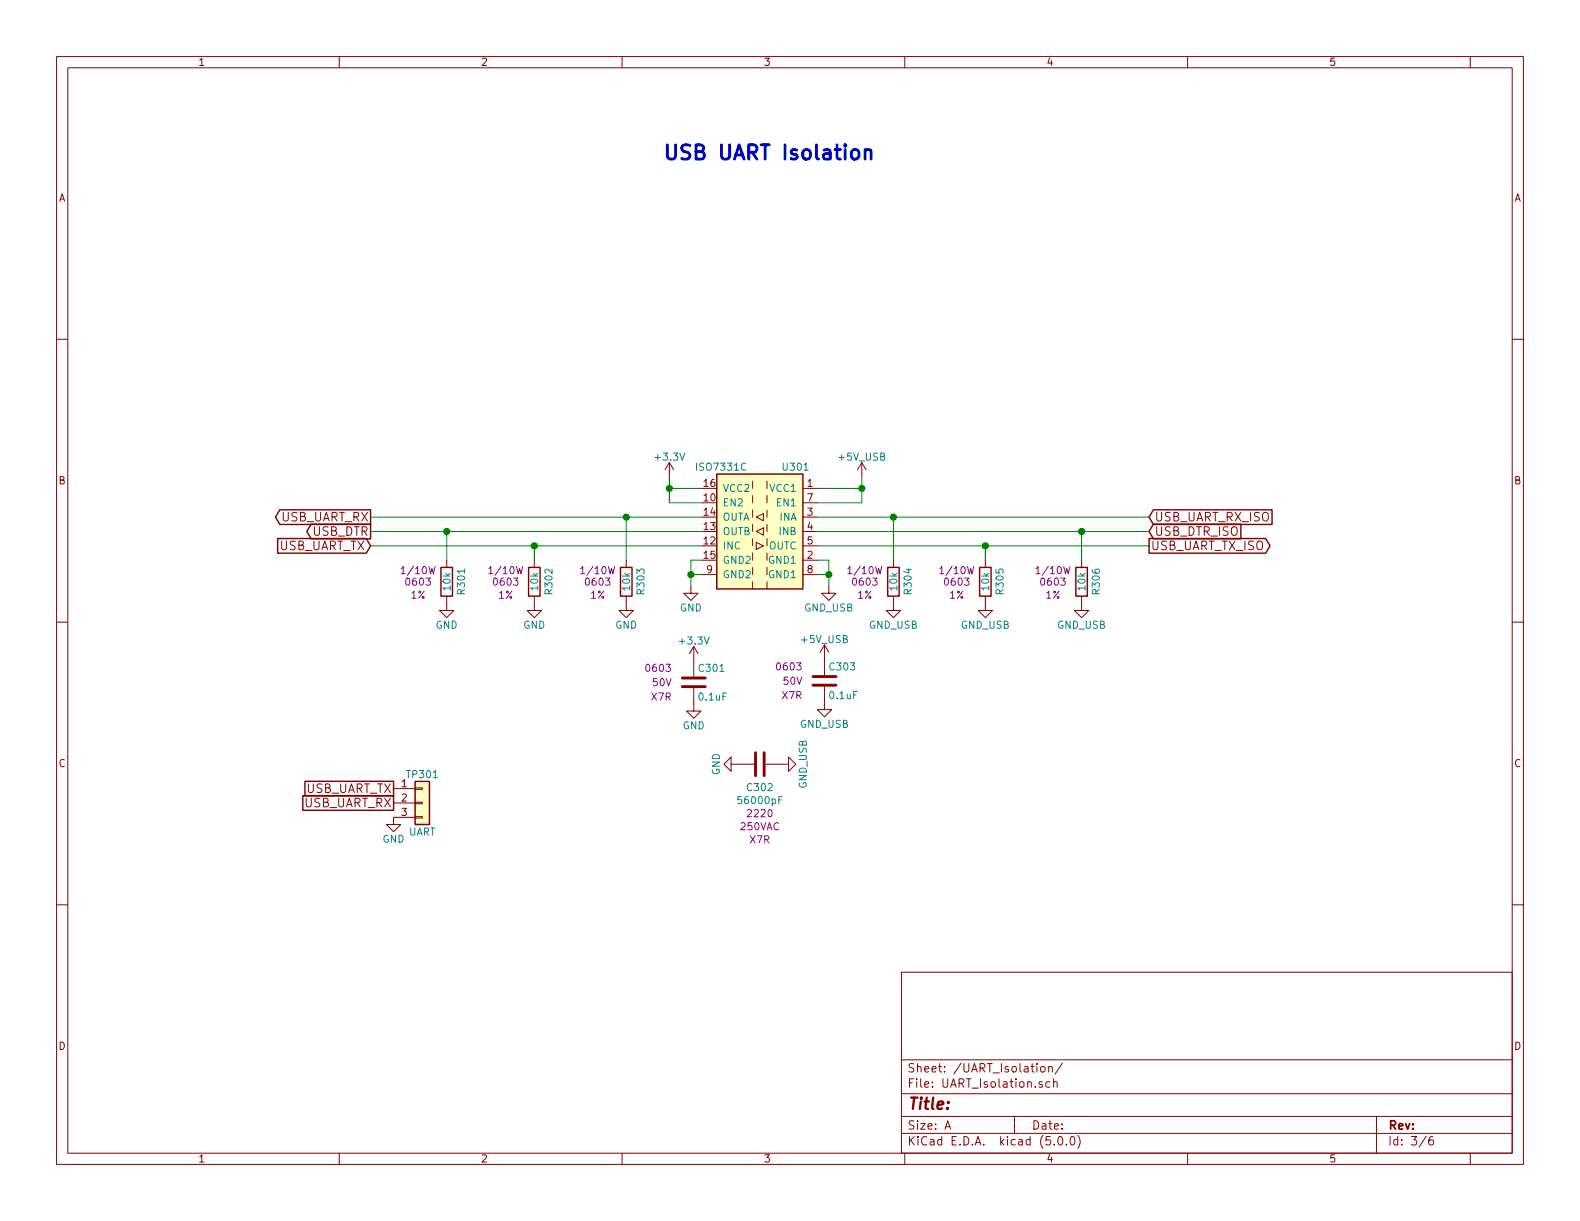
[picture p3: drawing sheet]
EESchema Schematic File Version 4
LIBS:mTouch_Test-cache
EELAYER 26 0
EELAYER END
$Descr A 11000 8500
encoding utf-8
Sheet 3 6
Title ""
Date ""
Rev ""
Comp ""
Comment1 ""
Comment2 ""
Comment3 ""
Comment4 ""
$EndDescr
Text GLabel 8000 3800 2    60   Output ~ 0
USB_UART_TX_ISO
Text GLabel 8000 3600 2    60   Input ~ 0
USB_UART_RX_ISO
Text GLabel 8000 3700 2    60   Input ~ 0
USB_DTR_ISO
Wire Wire Line
	5770 3900 5770 4000
Wire Wire Line
	5770 4000 5690 4000
Wire Wire Line
	5770 3900 5690 3900
Connection ~ 5770 4000
$Comp
L power:GND #PWR0306
U 1 1
P 4810 4080
F 0 "#PWR0306" H 4810 3830 50  0001 C CNN
F 1 "GND" H 4810 3930 50  0000 C CNN
F 2 "" H 4810 4080 50  0001 C CNN
F 3 "" H 4810 4080 50  0001 C CNN
	1    4810 4080
	1    0    0    -1  
$EndComp
Wire Wire Line
	4810 3900 4810 4000
Wire Wire Line
	4810 4000 4890 4000
Wire Wire Line
	4810 3900 4890 3900
Connection ~ 4810 4000
Wire Wire Line
	5690 3600 6220 3600
Wire Wire Line
	5690 3800 6860 3800
Wire Wire Line
	6860 3900 6860 3800
Connection ~ 6860 3800
Wire Wire Line
	6220 3900 6220 3600
Connection ~ 6220 3600
$Comp
L power:GND #PWR0308
U 1 1
P 4830 4900
F 0 "#PWR0308" H 4830 4650 50  0001 C CNN
F 1 "GND" H 4830 4750 50  0000 C CNN
F 2 "" H 4830 4900 50  0001 C CNN
F 3 "" H 4830 4900 50  0001 C CNN
	1    4830 4900
	1    0    0    -1  
$EndComp
Wire Wire Line
	6000 3320 6000 3400
Wire Wire Line
	6000 3400 5690 3400
Wire Wire Line
	6000 3500 5690 3500
Connection ~ 6000 3400
Wire Wire Line
	4660 3320 4660 3400
Wire Wire Line
	4660 3400 4890 3400
Wire Wire Line
	4660 3500 4890 3500
Connection ~ 4660 3400
Text GLabel 2580 3800 0    60   Input ~ 0
USB_UART_TX
Text GLabel 2580 3600 0    60   Output ~ 0
USB_UART_RX
Text GLabel 2580 3700 0    60   Output ~ 0
USB_DTR
Wire Wire Line
	3720 3900 3720 3800
Connection ~ 3720 3800
Wire Wire Line
	4360 3900 4360 3600
Connection ~ 4360 3600
$Comp
L power:GND #PWR0304
U 1 1
P 4360 4200
F 0 "#PWR0304" H 4360 3950 50  0001 C CNN
F 1 "GND" H 4360 4050 50  0000 C CNN
F 2 "" H 4360 4200 50  0001 C CNN
F 3 "" H 4360 4200 50  0001 C CNN
	1    4360 4200
	1    0    0    -1  
$EndComp
$Comp
L power:GND #PWR0303
U 1 1
P 3720 4200
F 0 "#PWR0303" H 3720 3950 50  0001 C CNN
F 1 "GND" H 3720 4050 50  0000 C CNN
F 2 "" H 3720 4200 50  0001 C CNN
F 3 "" H 3720 4200 50  0001 C CNN
	1    3720 4200
	1    0    0    -1  
$EndComp
Wire Wire Line
	5770 4000 5770 4080
Wire Wire Line
	4810 4000 4810 4080
Wire Wire Line
	6000 3400 6000 3500
Wire Wire Line
	4660 3400 4660 3500
Wire Wire Line
	3720 3800 4890 3800
Wire Wire Line
	4360 3600 4890 3600
$Comp
L Isolator:ISO7331C U301
U 1 1
P 5290 3700
F 0 "U301" H 5040 4150 50  0000 C CNN
F 1 "ISO7331C" H 5560 4150 50  0000 C CNN
F 2 "Housings_SOIC:SOIC-16W_7.5x10.3mm_Pitch1.27mm" H 5290 3200 50  0001 C CIN
F 3 "http://www.ti.com/lit/ds/symlink/iso7331c.pdf" H 5290 4100 50  0001 C CNN
F 4 "296-47261-1-ND" H 5290 3700 50  0001 C CNN "Digi-Key PN"
	1    5290 3700
	-1   0    0    -1  
$EndComp
Wire Wire Line
	6220 3600 8000 3600
Wire Wire Line
	6860 3800 8000 3800
Wire Wire Line
	5690 3700 7530 3700
Wire Wire Line
	2580 3600 4360 3600
$Comp
L power:GND #PWR0302
U 1 1
P 3110 4200
F 0 "#PWR0302" H 3110 3950 50  0001 C CNN
F 1 "GND" H 3110 4050 50  0000 C CNN
F 2 "" H 3110 4200 50  0001 C CNN
F 3 "" H 3110 4200 50  0001 C CNN
	1    3110 4200
	1    0    0    -1  
$EndComp
Wire Wire Line
	3110 3900 3110 3700
Wire Wire Line
	2580 3800 3720 3800
Wire Wire Line
	2580 3700 3110 3700
Connection ~ 3110 3700
Wire Wire Line
	3110 3700 4890 3700
Wire Wire Line
	7530 3900 7530 3700
Connection ~ 7530 3700
Wire Wire Line
	7530 3700 8000 3700
$Comp
L power:GND #PWR0309
U 1 1
P 5140 5320
F 0 "#PWR0309" H 5140 5070 50  0001 C CNN
F 1 "GND" H 5140 5170 50  0000 C CNN
F 2 "" H 5140 5320 50  0001 C CNN
F 3 "" H 5140 5320 50  0001 C CNN
	1    5140 5320
	0    1    1    0   
$EndComp
Text Notes 4610 1130 0    100  ~ 20
USB UART Isolation
$Comp
L Custom_Library:R_Custom R?
U 1 1
P 3110 4050
AR Path="/5B6F6CF0/5B6FE6B1" Ref="R?"  Part="1" 
AR Path="/5B6F6CDE/5B6FE6B1" Ref="R301"  Part="1" 
F 0 "R301" V 3210 4050 50  0000 C CNN
F 1 "10k" V 3110 4050 50  0000 C CNN
F 2 "Resistors_SMD:R_0603" H 3110 4050 50  0001 C CNN
F 3 "" H 3110 4050 50  0001 C CNN
F 4 "0603" H 2911 4050 50  0000 C CNN "display_footprint"
F 5 "1%" H 2911 3959 50  0000 C CNN "Tolerance"
F 6 "1/10W" H 2910 4130 50  0000 C CNN "Wattage"
F 7 "RHM10KADCT-ND" H 3410 4450 60  0001 C CNN "Digi-Key PN"
	1    3110 4050
	1    0    0    -1  
$EndComp
$Comp
L Custom_Library:R_Custom R?
U 1 1
P 3720 4050
AR Path="/5B6F6CF0/5B6FEBFC" Ref="R?"  Part="1" 
AR Path="/5B6F6CDE/5B6FEBFC" Ref="R302"  Part="1" 
F 0 "R302" V 3820 4050 50  0000 C CNN
F 1 "10k" V 3720 4050 50  0000 C CNN
F 2 "Resistors_SMD:R_0603" H 3720 4050 50  0001 C CNN
F 3 "" H 3720 4050 50  0001 C CNN
F 4 "0603" H 3521 4050 50  0000 C CNN "display_footprint"
F 5 "1%" H 3521 3959 50  0000 C CNN "Tolerance"
F 6 "1/10W" H 3520 4130 50  0000 C CNN "Wattage"
F 7 "RHM10KADCT-ND" H 4020 4450 60  0001 C CNN "Digi-Key PN"
	1    3720 4050
	1    0    0    -1  
$EndComp
$Comp
L Custom_Library:R_Custom R?
U 1 1
P 4360 4050
AR Path="/5B6F6CF0/5B6FEC2C" Ref="R?"  Part="1" 
AR Path="/5B6F6CDE/5B6FEC2C" Ref="R303"  Part="1" 
F 0 "R303" V 4460 4050 50  0000 C CNN
F 1 "10k" V 4360 4050 50  0000 C CNN
F 2 "Resistors_SMD:R_0603" H 4360 4050 50  0001 C CNN
F 3 "" H 4360 4050 50  0001 C CNN
F 4 "0603" H 4161 4050 50  0000 C CNN "display_footprint"
F 5 "1%" H 4161 3959 50  0000 C CNN "Tolerance"
F 6 "1/10W" H 4160 4130 50  0000 C CNN "Wattage"
F 7 "RHM10KADCT-ND" H 4660 4450 60  0001 C CNN "Digi-Key PN"
	1    4360 4050
	1    0    0    -1  
$EndComp
$Comp
L Custom_Library:R_Custom R?
U 1 1
P 6220 4050
AR Path="/5B6F6CF0/5B6FEC5C" Ref="R?"  Part="1" 
AR Path="/5B6F6CDE/5B6FEC5C" Ref="R304"  Part="1" 
F 0 "R304" V 6320 4050 50  0000 C CNN
F 1 "10k" V 6220 4050 50  0000 C CNN
F 2 "Resistors_SMD:R_0603" H 6220 4050 50  0001 C CNN
F 3 "" H 6220 4050 50  0001 C CNN
F 4 "0603" H 6021 4050 50  0000 C CNN "display_footprint"
F 5 "1%" H 6021 3959 50  0000 C CNN "Tolerance"
F 6 "1/10W" H 6020 4130 50  0000 C CNN "Wattage"
F 7 "RHM10KADCT-ND" H 6520 4450 60  0001 C CNN "Digi-Key PN"
	1    6220 4050
	1    0    0    -1  
$EndComp
$Comp
L Custom_Library:R_Custom R?
U 1 1
P 6860 4050
AR Path="/5B6F6CF0/5B6FECDE" Ref="R?"  Part="1" 
AR Path="/5B6F6CDE/5B6FECDE" Ref="R305"  Part="1" 
F 0 "R305" V 6960 4050 50  0000 C CNN
F 1 "10k" V 6860 4050 50  0000 C CNN
F 2 "Resistors_SMD:R_0603" H 6860 4050 50  0001 C CNN
F 3 "" H 6860 4050 50  0001 C CNN
F 4 "0603" H 6661 4050 50  0000 C CNN "display_footprint"
F 5 "1%" H 6661 3959 50  0000 C CNN "Tolerance"
F 6 "1/10W" H 6660 4130 50  0000 C CNN "Wattage"
F 7 "RHM10KADCT-ND" H 7160 4450 60  0001 C CNN "Digi-Key PN"
	1    6860 4050
	1    0    0    -1  
$EndComp
$Comp
L Custom_Library:R_Custom R?
U 1 1
P 7530 4050
AR Path="/5B6F6CF0/5B6FED18" Ref="R?"  Part="1" 
AR Path="/5B6F6CDE/5B6FED18" Ref="R306"  Part="1" 
F 0 "R306" V 7630 4050 50  0000 C CNN
F 1 "10k" V 7530 4050 50  0000 C CNN
F 2 "Resistors_SMD:R_0603" H 7530 4050 50  0001 C CNN
F 3 "" H 7530 4050 50  0001 C CNN
F 4 "0603" H 7331 4050 50  0000 C CNN "display_footprint"
F 5 "1%" H 7331 3959 50  0000 C CNN "Tolerance"
F 6 "1/10W" H 7330 4130 50  0000 C CNN "Wattage"
F 7 "RHM10KADCT-ND" H 7830 4450 60  0001 C CNN "Digi-Key PN"
	1    7530 4050
	1    0    0    -1  
$EndComp
$Comp
L Custom_Library:GND_USB #PWR0313
U 1 1
P 5770 4080
F 0 "#PWR0313" H 5770 3830 50  0001 C CNN
F 1 "GND_USB" H 5770 3930 50  0000 C CNN
F 2 "" H 5770 4080 50  0001 C CNN
F 3 "" H 5770 4080 50  0001 C CNN
	1    5770 4080
	1    0    0    -1  
$EndComp
$Comp
L Custom_Library:GND_USB #PWR0315
U 1 1
P 6220 4200
F 0 "#PWR0315" H 6220 3950 50  0001 C CNN
F 1 "GND_USB" H 6220 4050 50  0000 C CNN
F 2 "" H 6220 4200 50  0001 C CNN
F 3 "" H 6220 4200 50  0001 C CNN
	1    6220 4200
	1    0    0    -1  
$EndComp
$Comp
L Custom_Library:GND_USB #PWR0316
U 1 1
P 6860 4200
F 0 "#PWR0316" H 6860 3950 50  0001 C CNN
F 1 "GND_USB" H 6860 4050 50  0000 C CNN
F 2 "" H 6860 4200 50  0001 C CNN
F 3 "" H 6860 4200 50  0001 C CNN
	1    6860 4200
	1    0    0    -1  
$EndComp
$Comp
L Custom_Library:GND_USB #PWR0317
U 1 1
P 7530 4200
F 0 "#PWR0317" H 7530 3950 50  0001 C CNN
F 1 "GND_USB" H 7530 4050 50  0000 C CNN
F 2 "" H 7530 4200 50  0001 C CNN
F 3 "" H 7530 4200 50  0001 C CNN
	1    7530 4200
	1    0    0    -1  
$EndComp
$Comp
L Custom_Library:+5V_USB #PWR0314
U 1 1
P 6000 3320
F 0 "#PWR0314" H 6000 3170 50  0001 C CNN
F 1 "+5V_USB" H 6000 3460 50  0000 C CNN
F 2 "" H 6000 3320 50  0001 C CNN
F 3 "" H 6000 3320 50  0001 C CNN
	1    6000 3320
	1    0    0    -1  
$EndComp
$Comp
L Custom_Library:+3.3V #PWR0305
U 1 1
P 4660 3320
F 0 "#PWR0305" H 4660 3170 50  0001 C CNN
F 1 "+3.3V" H 4660 3460 50  0000 C CNN
F 2 "" H 4660 3320 50  0000 C CNN
F 3 "" H 4660 3320 50  0000 C CNN
	1    4660 3320
	1    0    0    -1  
$EndComp
$Comp
L Custom_Library:C_Custom C?
U 1 1
P 5740 4740
AR Path="/5B6F6CF0/5B6FF28A" Ref="C?"  Part="1" 
AR Path="/5B6F6CDE/5B6FF28A" Ref="C303"  Part="1" 
F 0 "C303" H 5765 4840 50  0000 L CNN
F 1 "0.1uF" H 5765 4640 50  0000 L CNN
F 2 "Capacitors_SMD:C_0603" H 5778 4590 50  0001 C CNN
F 3 "" H 5765 4840 50  0001 C CNN
F 4 "0603" H 5590 4840 50  0000 R CNN "display_footprint"
F 5 "50V" H 5590 4740 50  0000 R CNN "Voltage"
F 6 "X7R" H 5590 4640 50  0000 R CNN "Dielectric"
F 7 "399-6856-1-ND" H 6165 5240 60  0001 C CNN "Digi-Key PN"
	1    5740 4740
	1    0    0    -1  
$EndComp
$Comp
L Custom_Library:GND_USB #PWR?
U 1 1
P 5740 4890
AR Path="/5B6F6CF0/5B6FF291" Ref="#PWR?"  Part="1" 
AR Path="/5B6F6CDE/5B6FF291" Ref="#PWR0312"  Part="1" 
F 0 "#PWR0312" H 5740 4640 50  0001 C CNN
F 1 "GND_USB" H 5740 4740 50  0000 C CNN
F 2 "" H 5740 4890 50  0001 C CNN
F 3 "" H 5740 4890 50  0001 C CNN
	1    5740 4890
	1    0    0    -1  
$EndComp
$Comp
L Custom_Library:+5V_USB #PWR0311
U 1 1
P 5740 4590
F 0 "#PWR0311" H 5740 4440 50  0001 C CNN
F 1 "+5V_USB" H 5740 4730 50  0000 C CNN
F 2 "" H 5740 4590 50  0001 C CNN
F 3 "" H 5740 4590 50  0001 C CNN
	1    5740 4590
	1    0    0    -1  
$EndComp
$Comp
L Custom_Library:C_Custom C?
U 1 1
P 4830 4750
AR Path="/5B6F6CF0/5B6FF85C" Ref="C?"  Part="1" 
AR Path="/5B6F6CDE/5B6FF85C" Ref="C301"  Part="1" 
F 0 "C301" H 4855 4850 50  0000 L CNN
F 1 "0.1uF" H 4855 4650 50  0000 L CNN
F 2 "Capacitors_SMD:C_0603" H 4868 4600 50  0001 C CNN
F 3 "" H 4855 4850 50  0001 C CNN
F 4 "0603" H 4680 4850 50  0000 R CNN "display_footprint"
F 5 "50V" H 4680 4750 50  0000 R CNN "Voltage"
F 6 "X7R" H 4680 4650 50  0000 R CNN "Dielectric"
F 7 "399-6856-1-ND" H 5255 5250 60  0001 C CNN "Digi-Key PN"
	1    4830 4750
	1    0    0    -1  
$EndComp
$Comp
L Custom_Library:+3.3V #PWR0307
U 1 1
P 4830 4600
F 0 "#PWR0307" H 4830 4450 50  0001 C CNN
F 1 "+3.3V" H 4830 4740 50  0000 C CNN
F 2 "" H 4830 4600 50  0000 C CNN
F 3 "" H 4830 4600 50  0000 C CNN
	1    4830 4600
	1    0    0    -1  
$EndComp
$Comp
L Custom_Library:C_Custom C302
U 1 1
P 5290 5320
F 0 "C302" V 5450 5320 50  0000 C CNN
F 1 "56000pF" V 5541 5320 50  0000 C CNN
F 2 "Capacitors_SMD:C_2220" H 5328 5170 50  0001 C CNN
F 3 "" H 5315 5420 50  0001 C CNN
F 4 "2220" V 5632 5320 50  0000 C CNN "display_footprint"
F 5 "250VAC" V 5723 5320 50  0000 C CNN "Voltage"
F 6 "X7R" V 5814 5320 50  0000 C CNN "Dielectric"
F 7 "490-7747-1-ND" H 5715 5820 60  0001 C CNN "Digi-Key PN"
	1    5290 5320
	0    1    1    0   
$EndComp
$Comp
L Custom_Library:GND_USB #PWR?
U 1 1
P 5440 5320
AR Path="/5B6F6CF0/5B700F9C" Ref="#PWR?"  Part="1" 
AR Path="/5B6F6CDE/5B700F9C" Ref="#PWR0310"  Part="1" 
F 0 "#PWR0310" H 5440 5070 50  0001 C CNN
F 1 "GND_USB" H 5440 5170 50  0000 C CNN
F 2 "" H 5440 5320 50  0001 C CNN
F 3 "" H 5440 5320 50  0001 C CNN
	1    5440 5320
	0    -1   -1   0   
$EndComp
$Comp
L Connector_Generic:Conn_01x03 TP301
U 1 1
P 2940 5590
F 0 "TP301" H 2940 5790 50  0000 C CNN
F 1 "UART" H 2940 5390 50  0000 C CNN
F 2 "Pin_Headers:Pin_Header_Straight_1x03_Pitch2.54mm" H 2940 5590 50  0001 C CNN
F 3 "~" H 2940 5590 50  0001 C CNN
	1    2940 5590
	1    0    0    -1  
$EndComp
$Comp
L power:GND #PWR0301
U 1 1
P 2740 5690
F 0 "#PWR0301" H 2740 5440 50  0001 C CNN
F 1 "GND" H 2740 5540 50  0000 C CNN
F 2 "" H 2740 5690 50  0001 C CNN
F 3 "" H 2740 5690 50  0001 C CNN
	1    2740 5690
	1    0    0    -1  
$EndComp
Text GLabel 2740 5490 0    60   UnSpc ~ 0
USB_UART_TX
Text GLabel 2740 5590 0    60   UnSpc ~ 0
USB_UART_RX
$EndSCHEMATC
